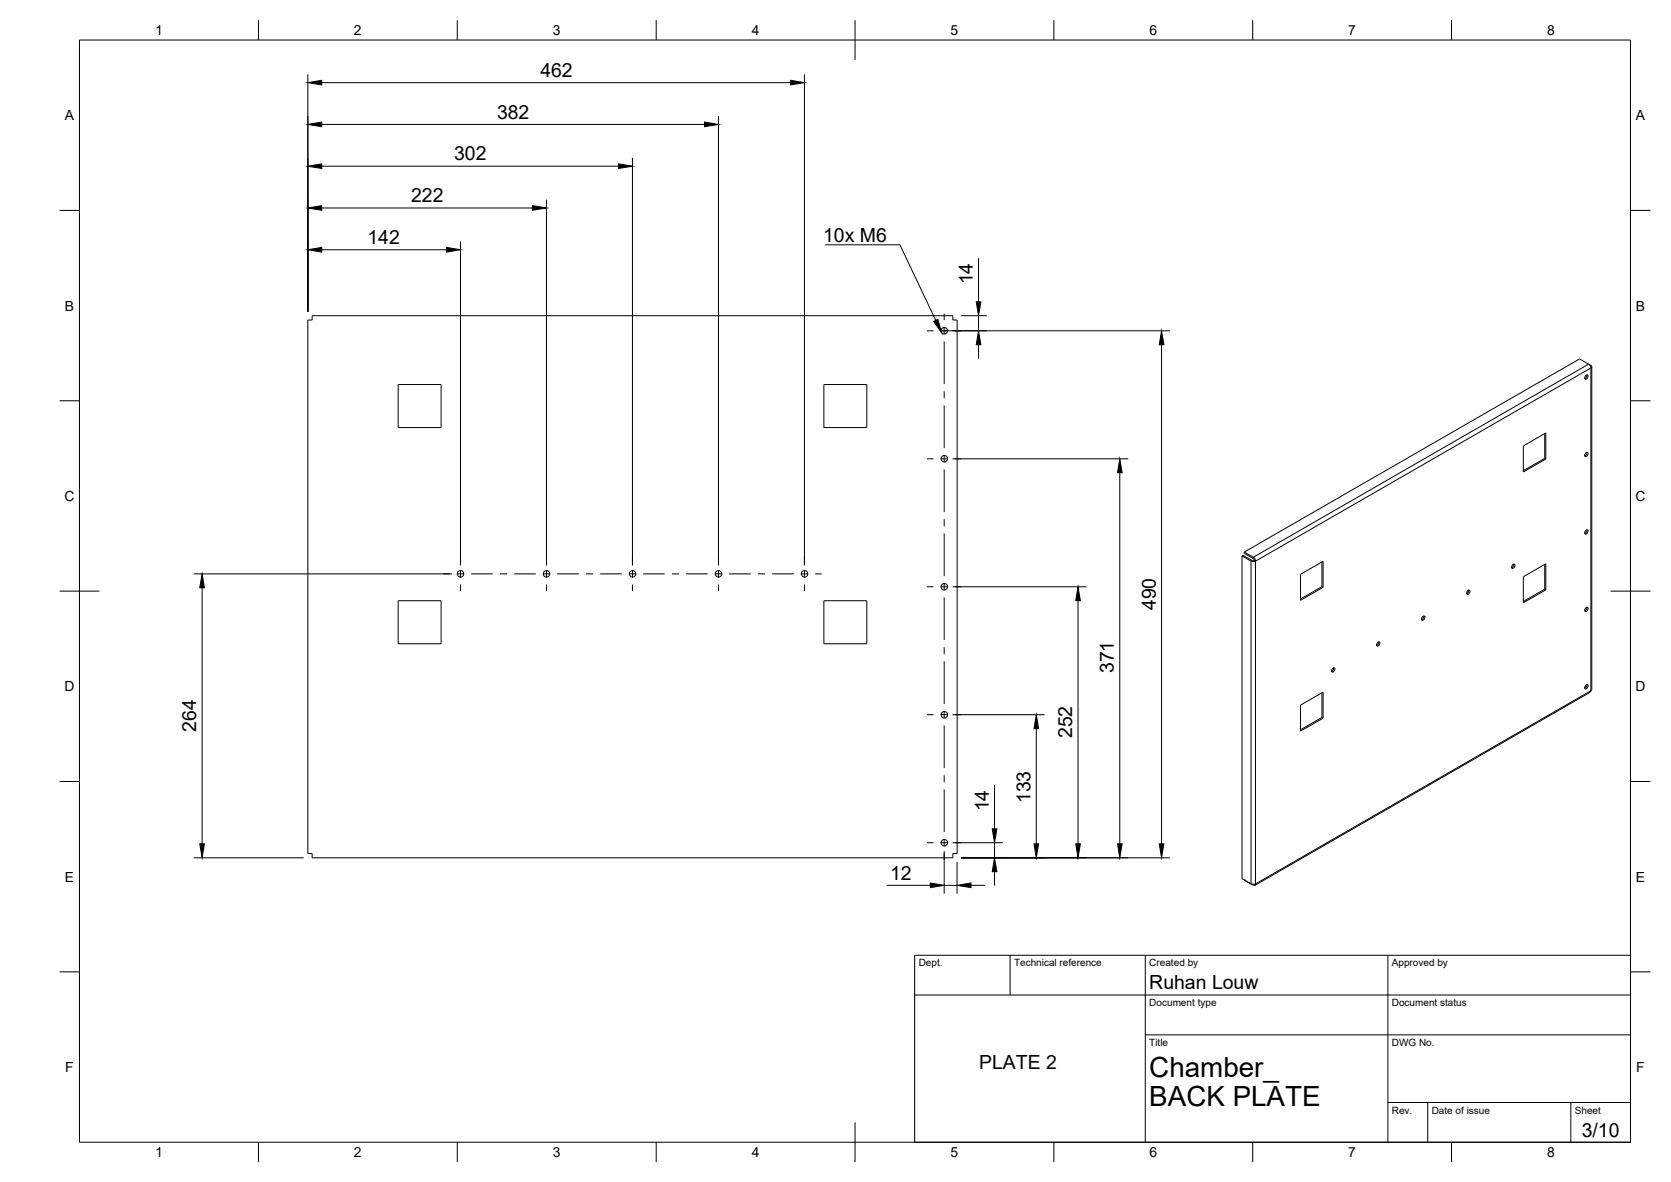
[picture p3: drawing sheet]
<svg xmlns="http://www.w3.org/2000/svg" width="420mm" height="297mm" viewBox="0 0 420 297" stroke-linecap="round" stroke-linejoin="round" font-family="sans-serif">
<!-- layer: Visible -->
<g fill="none" stroke="#000" stroke-width=".25">
<path d="M77.4 80.4h1.1v-1.1h161.1v1.1h1.1v134.1h-1.1v1.1h-161.1v-1.1h-1.1zM100.1 96.6h10.8v10.8h-10.8zM207.2 96.6h10.8v10.8h-10.8zM398.7 94.5l.4-.3 .2 .3-.2 .6-.4 .2-.3-.3zM399 94.2l-.1 .6-.4 .3M399.5 91.5l.7 .5-.2 .5-.2-.6-.4-.4-2.2-1.3-84.3 48.5M400.2 92.2v81l-.2 .6-84.5 48.7M383 112.1l5.7-3.3v6.5l-5.7 3.3zM388.4 115.2l-5.4 3.1M388.4 109v6.2M388.4 115.2l.3 .1M398.7 113.9l.4-.2 .2 .3-.2 .5-.4 .3-.3-.3z"/>
<path d="M399 113.7l-.1 .5-.4 .4M312.3 139.7l2.5 1.4 .9-.1M312.3 139.7v81.1l2.3 1.3M312.3 139.7l.3-.1 2.2 1.3M312.9 138.7l2.2 1.3 .4 .5 .2 .5M312.9 138.7v.4l2.2 1.3 .3 .5M398.7 133.4l.4-.3 .2 .3-.2 .6-.4 .2-.3-.3zM399 133.1l-.1 .6-.4 .4M100.1 151h10.8v10.8h-10.8zM207.2 151h10.8v10.8h-10.8zM314.9 140.8h.5M315.4 140.9l.3 .1"/>
<path d="M327 144.3l5.7-3.2v6.5l-5.7 3.3zM332.4 141.2v6.2M332.4 147.4l-5.4 3.1M332.4 147.4l.3 .2M357.6 155l.5-.2 .2 .3-.2 .5-.5 .3-.2-.3zM358 154.8l-.1 .5-.4 .4M369 148.5l.4-.2 .2 .3-.2 .5-.4 .3-.2-.3zM369.3 148.3l-.1 .5-.4 .4M380.3 142l.4-.2 .2 .3-.2 .5-.4 .2-.2-.3zM380.6 141.8l-.1 .5-.4 .4M383 144.9l5.7-3.2v6.5l-5.7 3.3zM388.4 148l-5.4 3.2"/>
<path d="M388.4 148l.3 .2M388.4 141.8v6.2M398.7 152.8l.4-.2 .2 .3-.2 .5-.4 .3-.3-.3zM399 152.6l-.1 .5-.4 .4M327 177.2l5.7-3.3v6.6l-5.7 3.2zM332.4 174.1v6.2M335 168.1l.4-.3 .3 .3-.3 .6-.4 .2-.2-.3zM335.3 167.8l-.1 .6-.4 .4M346.3 161.5l.4-.2 .3 .3-.3 .5-.4 .3-.2-.3zM346.7 161.3l-.1 .6-.5 .3M398.6 172.4l.3 .2M398.7 172.3l.4-.3 .2 .3-.2 .6-.4 .2-.3-.3z"/>
<path d="M399 172l-.1 .6-.4 .4M332.4 180.3l-5.4 3.1M332.4 180.3l.3 .2M312.9 221.2h.1M312.9 221.2l2.2 1.2M314.6 222.1l.5 .1 .6-.1-.2 .4-.4-.1"/>
<circle cx="237.4" cy="83.1" r=".81"/>
<circle cx="237.4" cy="115.3" r=".81"/>
<circle cx="115.8" cy="144.2" r=".81"/>
<circle cx="137.4" cy="144.2" r=".81"/>
<circle cx="159.1" cy="144.2" r=".81"/>
<circle cx="180.7" cy="144.2" r=".81"/>
<circle cx="202.3" cy="144.2" r=".81"/>
<circle cx="237.4" cy="147.4" r=".81"/>
<circle cx="237.4" cy="179.6" r=".81"/>
<circle cx="237.4" cy="211.8" r=".81"/>
</g>
<!-- layer: Visible Narrow -->
<path d="M399.4 91.5l-84.3 48.5v.4M400 91.8l-.2 .1M314.8 140.9l-.2 .1v81.1M315.7 141l84.3-48.5v81.1l-84.3 48.5zM315.1 222.3v.1" fill="none" stroke="#000" stroke-width=".25"/>
<!-- layer: BORDER -->
<g fill="none" stroke="#000" stroke-width=".25">
<path d="M20 10.1h390v276.9h-390zM65 5.1v5M115 5.1v5M165 5.1v5M215 5.1v10M265 5.1v5M315 5.1v5M365 5.1v5M15 52.9h5M410 52.9h5M15 100.7h5M410 100.7h5"/>
<path d="M15 148.6h10M405 148.6h10M15 196.4h5M410 196.4h5M15 244.2h5M410 244.2h5M65 287v5M115 287v5M165 287v5M215 282.1v9.9M265 287v5M315 287v5"/>
<path d="M365 287v5"/>
</g>
<!-- layer: TITLEBLOCK -->
<path d="M230 240.1h180v46.9h-180zM230 250h180M254 240.1v9.9M288 240.1v46.9M349 240.1v46.9M288 260.1h122M349 277.1h61M359 277.1v9.9M395 277.1v9.9" fill="none" stroke="#000" stroke-width=".25"/>
<!-- layer: Smart Centers -->
<g fill="none" stroke="#000" stroke-width=".25">
<path d="M237.4 78.8v1.7M233.1 83.1h1.6M236.5 83.1h1.8M237.4 82.2v1.8M237.4 85.8v10.7M237.4 98.3v1.8M240.1 83.1h1.6M233.1 115.3h1.6M236.5 115.3h1.8M237.4 101.9v10.7M237.4 114.4v1.8M237.4 118v10.7"/>
<path d="M240.1 115.3h1.6M115.8 139.9v1.6M137.4 139.9v1.6M159 139.9v1.6M180.7 139.9v1.6M202.3 139.9v1.6M237.4 130.5v1.8M237.4 134.1v10.7M111.5 144.2h1.6M114.9 144.2h1.8M115.8 143.3v1.8M115.8 146.9v1.6"/>
<path d="M118.5 144.2h5.4M125.7 144.2h1.8M129.3 144.2h5.4M136.5 144.2h1.8M137.4 143.3v1.8M137.4 146.9v1.6M140.1 144.2h5.4M147.3 144.2h1.8M150.9 144.2h5.5M158.1 144.2h1.8M159 143.3v1.8M159 146.9v1.6"/>
<path d="M161.7 144.2h5.5M169 144.2h1.7M172.5 144.2h5.5M179.7 144.2h1.8M180.7 143.3v1.8M180.7 146.9v1.6M183.3 144.2h5.5M190.6 144.2h1.8M194.1 144.2h5.5M201.4 144.2h1.8M202.3 143.3v1.8M202.3 146.9v1.6"/>
<path d="M205 144.2h1.6M233.1 147.5h1.6M236.5 147.5h1.8M237.4 146.6v1.7M237.4 150.1v10.8M240.1 147.5h1.6M233.1 179.6h1.6M236.5 179.6h1.8M237.4 162.7v1.7M237.4 166.2v10.7M237.4 178.7v1.8M240.1 179.6h1.6"/>
<path d="M237.4 182.3v10.7M237.4 194.8v1.8M237.4 198.4v10.7M233.1 211.8h1.6M236.5 211.8h1.8M237.4 210.9v1.8M237.4 214.4v1.7M240.1 211.8h1.6"/>
</g>
<!-- layer: FD_Dimensions -->
<g fill="none" stroke="#000" stroke-width=".25">
<path d="M77.4 18.7v59.6M202.3 18.7v123.4M80.9 31.3h96.2M80.9 20.8h117.9M159 39.7v102.4M180.7 29.2v112.9M80.9 52.3h53M80.9 41.8h74.6M137.4 50.2v91.9M80.9 62.8h31.4M115.8 60.7v81.4M241.7 79.3h6.4"/>
<path d="M246 64.9v10.9M246 79.3v3.8M236.8 83.1h57.4M246 86.6v3.5M292.1 86.6v125.5M239.5 115.3h44.2M281.6 118.8v93.3M48.7 144.2h65M50.8 147.7v64.4M239.5 147.5h33.7M271.1 150.9v61.2M239.5 179.6h23.2"/>
<path d="M250.1 197.3v11M260.6 183.1v29M48.7 215.6h27.7M237.4 213.9v10.7M239.5 211.8h12.7M240.6 216.6v8M241.7 215.6h52.5M250.1 211.8v3.8M250.1 219.1v3.5M222.9 222.5h11M237.4 222.5h3.2M244.2 222.5h3.4"/>
</g>
<g fill="#000" stroke="#000" stroke-width=".25">
<path d="M77.4 31.3l3.5-.6v1.1zM77.4 20.8l3.5-.6v1.1zM177.1 30.7l3.6 .6-3.6 .5zM198.8 20.2l3.5 .6-3.5 .5zM77.4 52.3l3.5-.6v1.1zM77.4 41.8l3.5-.6v1.1zM133.9 51.7l3.5 .6-3.5 .5zM155.5 41.2l3.5 .6-3.5 .5zM77.4 62.8l3.5-.6v1.2zM112.3 62.2l3.5 .6-3.5 .6zM245.5 75.8h1.1l-.6 3.5zM246 83.1l.6 3.5h-1.1z"/>
<path d="M292.1 83.1l.6 3.5h-1.2zM281.6 115.3l.6 3.5h-1.2zM50.8 144.2l.6 3.5h-1.2zM271.1 147.5l.6 3.4h-1.2zM260.6 179.6l.6 3.5h-1.2zM50.2 212.1h1.2l-.6 3.5zM250.1 215.6l.6 3.5h-1.2zM249.5 208.3h1.2l-.6 3.5zM260 212.1h1.2l-.6 3.5zM270.5 212.1h1.2l-.6 3.5zM281 212.1h1.2l-.6 3.5zM291.5 212.1h1.2l-.6 3.5z"/>
<path d="M233.9 221.9l3.5 .6-3.5 .6zM240.6 222.5l3.6-.6v1.2z"/>
</g>
<!-- layer: Hole Notes -->
<path d="M234.8 80.8l1-.6 1 3.5z" fill="#000" stroke="#000" stroke-width=".25"/>
<path d="M207.5 61.5h18.8l9 19" fill="none" stroke="#000" stroke-width=".25"/>
<g font-size="7">
<text x="289" y="270.6">Chamber_</text>
<text x="289" y="278.1">BACK PLATE</text>
</g>
<g font-size="4.9">
<text x="135.9" y="19.3">462</text>
<text x="125" y="29.8">382</text>
<text x="114.2" y="40.3">302</text>
<text x="103.4" y="50.9">222</text>
<text x="92.4" y="61.4">142</text>
<text x="207" y="60.8">10x M6</text>
<text x="244.6" y="71.5" transform="rotate(-90 244.6 71.5)">14</text>
<text x="290.6" y="153.3" transform="rotate(-90 290.6 153.3)">490</text>
<text x="280.1" y="169.2" transform="rotate(-90 280.1 169.2)">371</text>
<text x="49.4" y="183.9" transform="rotate(-90 49.4 183.9)">264</text>
<text x="269.6" y="185.5" transform="rotate(-90 269.6 185.5)">252</text>
<text x="248.7" y="203.9" transform="rotate(-90 248.7 203.9)">14</text>
<text x="259.1" y="201.8" transform="rotate(-90 259.1 201.8)">133</text>
<text x="223.8" y="221.1">12</text>
<text x="289" y="248.5">Ruhan Louw</text>
<text x="246.2" y="268.7">PLATE 2</text>
<text x="397.7" y="285.7">3/10</text>
</g>
<g font-size="3.5">
<text x="39" y="8.8">1</text>
<text x="89" y="8.8">2</text>
<text x="139" y="8.8">3</text>
<text x="189" y="8.8">4</text>
<text x="239" y="8.8">5</text>
<text x="289" y="8.8">6</text>
<text x="339" y="8.8">7</text>
<text x="389" y="8.8">8</text>
<text x="16.3" y="30.2">A</text>
<text x="411.3" y="30.2">A</text>
<text x="16.3" y="78">B</text>
<text x="411.3" y="78">B</text>
<text x="16.2" y="125.9">C</text>
<text x="411.2" y="125.9">C</text>
<text x="16.2" y="173.7">D</text>
<text x="411.2" y="173.7">D</text>
<text x="16.3" y="221.6">E</text>
<text x="411.3" y="221.6">E</text>
<text x="16.4" y="269.4">F</text>
<text x="411.4" y="269.4">F</text>
<text x="39" y="290.8">1</text>
<text x="89" y="290.8">2</text>
<text x="139" y="290.8">3</text>
<text x="189" y="290.8">4</text>
<text x="239" y="290.8">5</text>
<text x="289" y="290.8">6</text>
<text x="339" y="290.8">7</text>
<text x="389" y="290.8">8</text>
</g>
<g font-size="2.5">
<text x="231" y="242.9">Dept.</text>
<text x="255" y="242.9">Technical reference</text>
<text x="289" y="242.9">Created by</text>
<text x="350" y="242.9">Approved by</text>
<text x="289" y="252.8">Document type</text>
<text x="350" y="252.8">Document status</text>
<text x="289" y="262.9">Title</text>
<text x="350" y="262.9">DWG No.</text>
<text x="350" y="279.9">Rev.</text>
<text x="360" y="279.9">Date of issue</text>
<text x="396" y="279.9">Sheet</text>
</g>
</svg>
